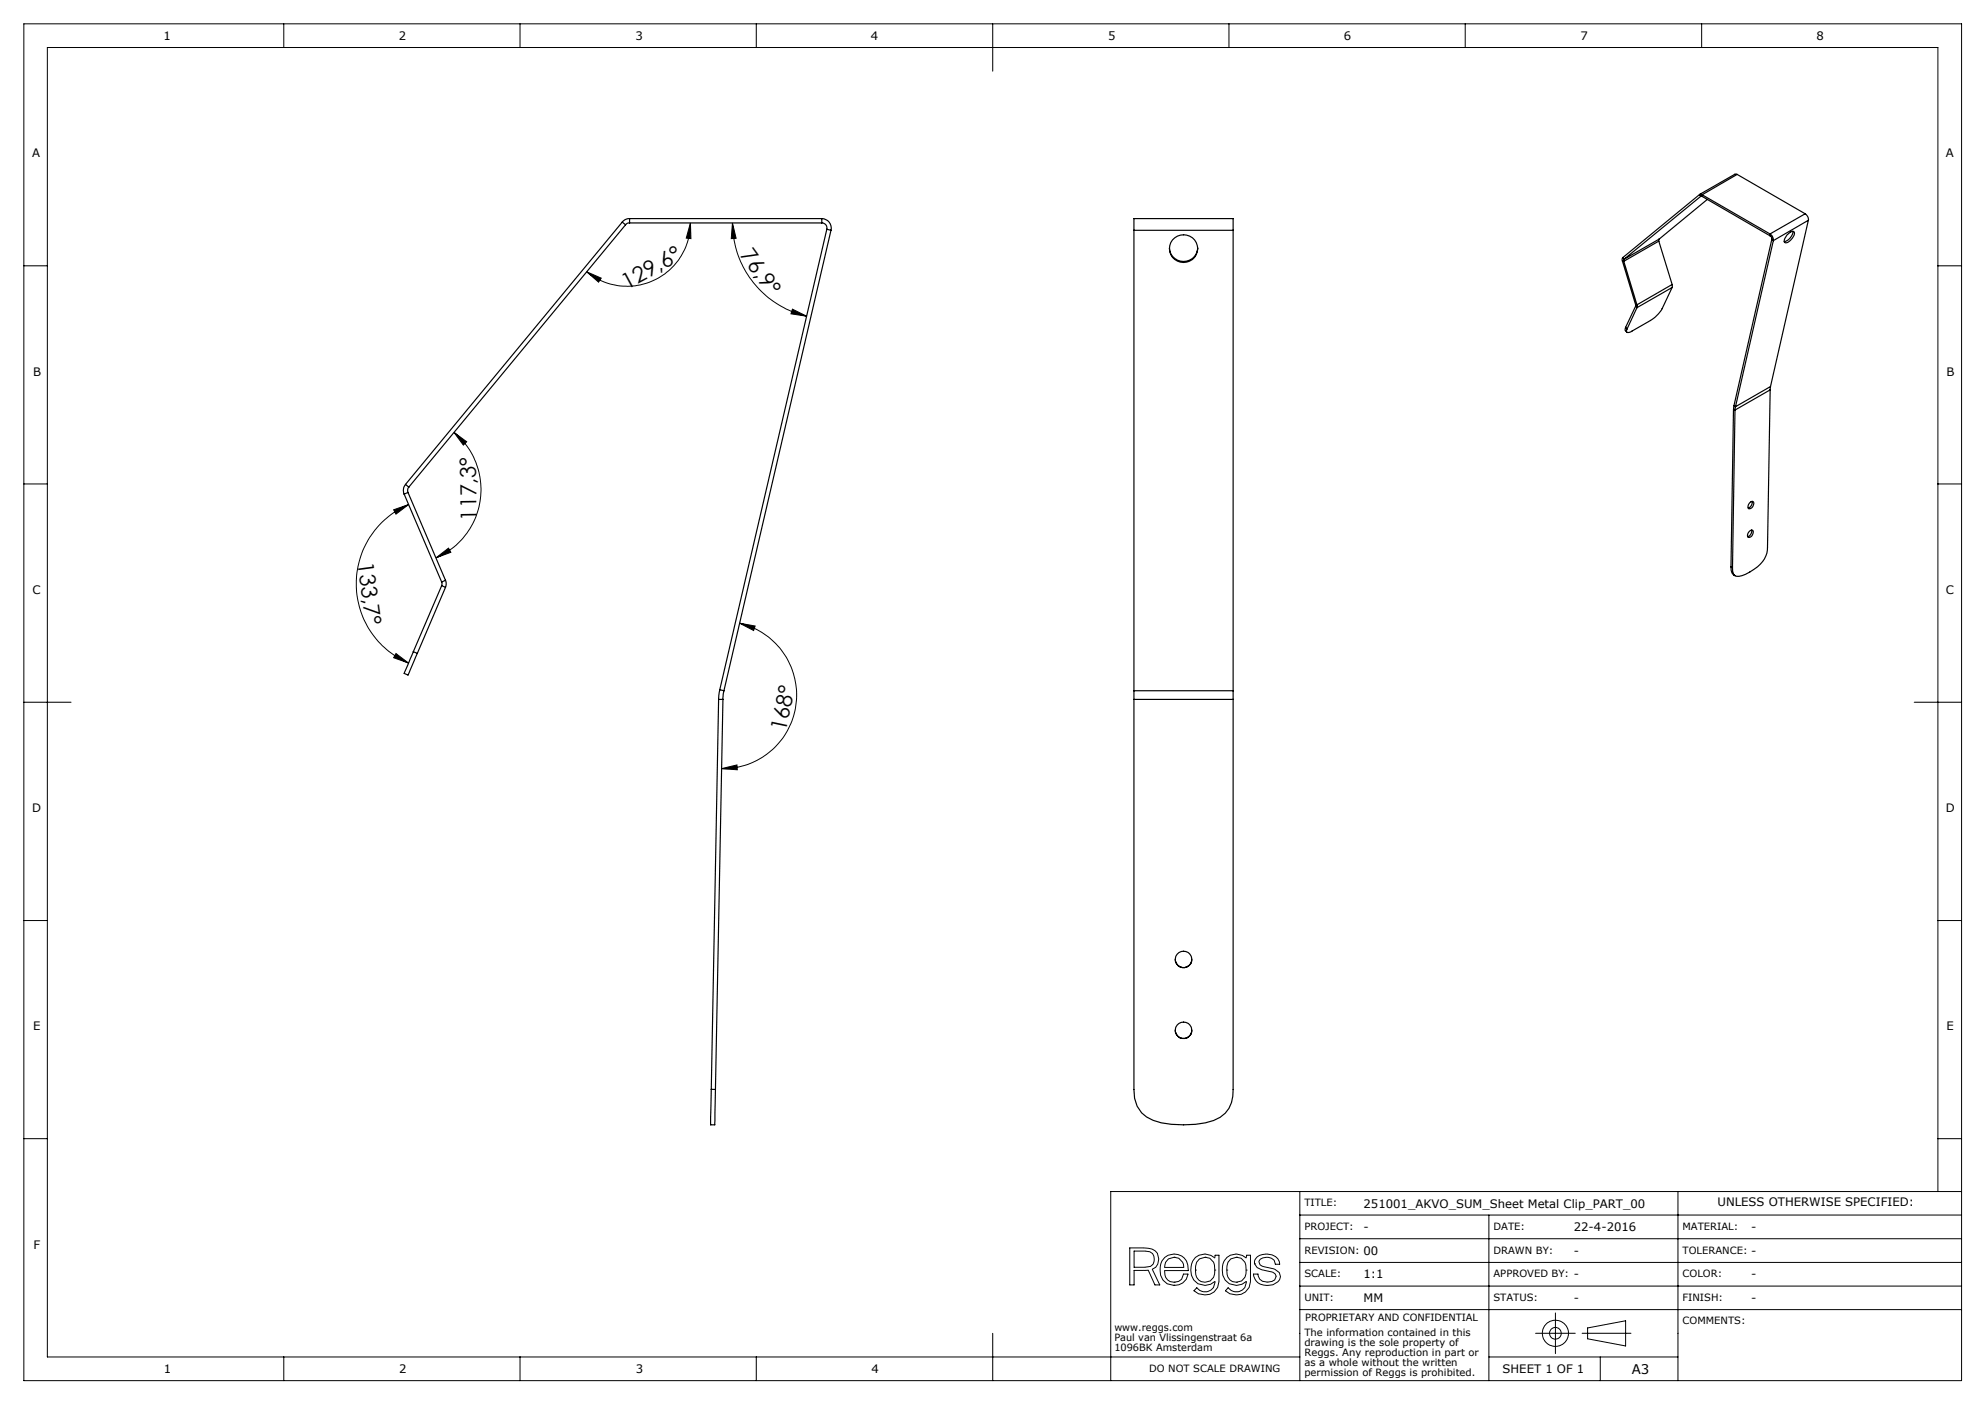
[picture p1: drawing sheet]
<svg xmlns="http://www.w3.org/2000/svg" width="420mm" height="297mm" viewBox="0 0 420 297" stroke-linecap="round" stroke-linejoin="round" font-family="sans-serif">
<g fill="none" stroke="#000" stroke-width=".21">
<path d="M5 5h410v287.1h-410zM60 5v5.1M110 5v5.1M160 5v5.1M210 5v10.1M260 5v5.1M310 5v5.1M360 5v5.1M5 56.2h5M124.1 57.5l3.1 1.3-.6 .9zM146.1 47.2l.1 3.3-1-.1zM146.1 47.2a13.4 13.4 0 0 1-7.7 12.1 13.4 13.4 0 0 1-14.3-1.8"/>
<path d="M155 47.2l.8 3.2-1.1 .1zM155 47.2a20.3 20.3 0 0 0 15.7 19.7M410 56.2h5M167.7 65.4l3 1.5-3.3-.5zM96.1 91.5l2.6 1.9-.7 .8zM96.1 91.5a15.7 15.7 0 0 1-3.8 26.5M5 102.4h5M83.3 107.8l3.1-1.1-2.6 2.1zM86.4 106.7a18.2 18.2 0 0 0-11 16.8 18.2 18.2 0 0 0 11 16.8M92.3 118l2.6-2 .5 .8zM410 102.4h5M83.8 138.3l2.6 2-3.1-1.2z"/>
<path d="M156.5 131.8l3.3 .6-.3 1zM156.5 131.8a15.6 15.6 0 0 1 11.9 17.1 15.6 15.6 0 0 1-15.7 13.7M5 148.6h10M405 148.6h10M152.7 162.6l3.2-.8 .1 1zM5 194.7h5M410 194.7h5M5 240.9h5M275 252.1v40M275 257h140M315 257v35.1M355 252.1v40"/>
<path d="M410 252.1v-242h-400v277h265M410 240.9h5M415 252.1h-180v40M239 264h2.9a3.1 3.1 0 0 1 3 1.1 2.35 2.35 0 0 1-1.1 3.4l1.6 3.3h-1l-1.4-3.1h-3v3.1h-1zM240 264.7l3.3 .1a1.81 1.81 0 0 1 .1 3.1l-1.1 .2h-2.3zM246.5 266a3 3 0 0 1 3.4-.4 3 3 0 0 1 1.5 3.2h-5a2.03 2.03 0 0 0 1.6 2.4 2.03 2.03 0 0 0 2.4-1.7h1a2.98 2.98 0 0 1-3.4 2.4 2.98 2.98 0 0 1-2.5-3.2 3.3 3.3 0 0 1 1-2.7zM247.2 266.3l1.2-.3a2.04 2.04 0 0 1 2.1 2.1h-4.1l.2-1.1zM248.4 271.8h.1M248.4 271.2h.1M248.4 266h.1M252.9 266a3.1 3.1 0 0 1 4.1 .1l.1-.6h.8v5.6a3.1 3.1 0 0 1-2 2.7 3.1 3.1 0 0 1-3.3-.8l.6-.6a2.2 2.2 0 0 0 3.6 0l.3-1.3a3.1 3.1 0 0 1-3.8 .4 3.1 3.1 0 0 1-1.3-3.6l.4-1.2zM252.9 268.7a2.11 2.11 0 0 0 2.1 2.6 2.11 2.11 0 0 0 2-2.6"/>
<path d="M252.9 268.7h.1M255 266a2.19 2.19 0 0 0-2.1 2.7M255 266a2.19 2.19 0 0 1 2 2.7M255 266h.1M257 268.7h.1M259.6 268.7a2.14 2.14 0 0 0 2 2.5M259.6 268.7h.1M259.6 266a3.1 3.1 0 0 1 4.1 .1l.1-.6h.8v5.6a3.1 3.1 0 0 1-2 2.7 3.1 3.1 0 0 1-3.3-.8l.6-.6a2.14 2.14 0 0 0 2.4 .7 2.14 2.14 0 0 0 1.4-2 2.97 2.97 0 0 1-3.4 .6 2.97 2.97 0 0 1-1.7-3 3.3 3.3 0 0 1 1-2.7zM261.6 266a2.19 2.19 0 0 0-2 2.7M261.6 266a2.19 2.19 0 0 1 2.1 2.7M261.6 271.2h.1M261.6 266h.1"/>
<path d="M263.7 268.7a2.14 2.14 0 0 1-2.1 2.5M263.7 268.7h.1M265.5 267.4h.1M266 265.9a3.5 3.5 0 0 1 4.4 .4l.3 .6 .1 .5h-1a1.81 1.81 0 0 0-2.6-1.3l-.5 .2-.3 .6a1.13 1.13 0 0 0 1.2 1.1l.5 .1a4 4 0 0 1 2.6 1.1l.2 .8a2.8 2.8 0 0 1-3.5 1.8 2.46 2.46 0 0 1-2.2-2.3h1a1.73 1.73 0 0 0 2.1 1.7l.8-.1 .6-.3 .3-.8a1.13 1.13 0 0 0-1.1-1l-1.7-.4a2.04 2.04 0 0 1-1.8-1.4l.1-.6zM275 277h140M275 262h140M275 267h140M275 272.1h140M329.1 277.7v8.6M60 287.1v5M110 287.1v5M160 287.1v5"/>
<path d="M210 282v10.1M315 287.1h40M324.9 282h8.4M334.8 282h10.3M335.9 280.9l8.1-1.5v5.3l-8.1-1.5zM338.6 287.1v5"/>
<circle cx="329.1" cy="282" r="1.23"/>
<circle cx="329.1" cy="282" r="2.76"/>
</g>
<g fill="#000">
<path d="M124.1 57.5l3.1 1.3-.6 .9zM146.1 47.2l.1 3.3-1-.1z"/>
<path d="M155 47.2l.8 3.2-1.1 .1zM167.7 65.4l3 1.5-3.3-.5z"/>
<path d="M83.3 107.8l3.1-1.1-2.6 2.1zM83.8 138.3l2.6 2-3.1-1.2z"/>
<path d="M92.3 118l2.6-2 .5 .8zM96.1 91.5l2.6 1.9-.7 .8z"/>
<path d="M152.7 162.6l3.2-.8 .1 1zM156.5 131.8l3.3 .6-.3 1z"/>
</g>
<g fill="none" stroke="#000" stroke-width=".25">
<path d="M367.6 36.9h-.5l-7.5 4.2M367.6 36.9l-7.4 4.3M367.6 36.9l14.4 8.3M131.7 47l-45.9 55.5M131.7 47l.7 .6M132.4 47.6l-45.9 55.4M133.2 46.2a1.9 1.9 0 0 0-1.5 .8M133.2 47.2h-.5l-.3 .4M133.2 46.2v1M133.2 46.2h40.7M133.2 47.2h40.7M173.9 46.2a2 2 0 0 1 1.9 2.5"/>
<path d="M173.9 47.2a1.07 1.07 0 0 1 1 1.3M173.9 46.2v1M174.9 48.5l.9 .2M174.9 48.5l-22.6 97.4M175.8 48.7l-22.6 97.4M239.9 48.7v-2.5h21v2.5M239.9 48.7h21M239.9 48.7v97.4M247.4 52.5a3 3 0 0 0 3 2.8 3 3 0 0 0 3-2.8M260.9 48.7v97.4M343.3 55.2l2.8 9.2M343.3 55.2l.3 .1"/>
<path d="M343.4 54.5l-.2 .3 .1 .4M343.4 54.5l.2 .4M343.6 55.3l2.8 9.2M343.6 54.9v.4M351 51l-7.4 4.3M351 51l2.8 9.2M351 50.6v.4M351 50.6l-7.4 4.3M359.6 41.2h.6M359.6 41.2l.2 .4M359.6 41.2l-16.2 13.3M359.8 41.6h.4"/>
<path d="M359.8 41.6l-16.2 13.3M359.9 41.5l-.1 .1M360.2 41.2l14.3 8.3M360.2 41.6l14.3 8.3M360.2 41.2v.4M361.2 42.2l-10.2 8.4M374.5 49.5a1.52 1.52 0 0 1 .7 1.4M374.5 49.9l.3 .3 .1 .4M374.5 49.5v.4M374.9 50.6l.3 .3M374.9 50.6l-8 35.2M375.2 50.9l-8 35.1"/>
<path d="M378.1 49.7l.7-.6a.51 .51 0 0 1 .8-.1 .51 .51 0 0 1 0 .8 2.04 2.04 0 0 1-2 1.5l-.1-.3 .1-.5zM379.4 48.9a2.47 2.47 0 0 1-1.9 2.2M382 45.2a1.48 1.48 0 0 1 .6 1.4M382 45.2l-7.5 4.3M382.6 46.6l-7.4 4.3M382.6 46.6l-8 35.2M344 69.2l-.1 .6 .3 .5M344 69.2l.3 .4M346.1 64.4v.4M346.1 64.4l.3 .1M346.1 64.8l.3 .3M346.1 64.8l-2.1 4.4"/>
<path d="M346.4 64.5v.6M346.4 65.1l-2.1 4.5M353.8 60.2v.6M353.8 60.8l-2.1 4.5a7.1 7.1 0 0 1-2.5 2.5l-4.4 2.5h-.5l-.2-.1 .2-.6M353.8 60.2l-7.4 4.3M353.8 60.8l-7.4 4.3M366.8 86.6l.3 .1M366.8 86.6l-.5 33.3M366.9 85.8l-.1 .8M366.9 85.8l.3 .2M367.1 86.7l-.5 33.4M367.2 86l-.1 .7"/>
<path d="M374.5 82.5l-.5 33.3a5.4 5.4 0 0 1-2.9 4.6 6.5 6.5 0 0 1-3.6 1.5 1.43 1.43 0 0 1-.9-1.8M374.5 82.5l-7.4 4.2M374.6 81.8l-.1 .7M374.6 81.8l-7.4 4.2M85.5 104.5l8 18.6M85.8 102.5a2.02 2.02 0 0 0-.3 2M85.8 102.5l.7 .5M86.3 104.2l-.8 .3M86.3 104.2l8 18.6M86.5 103l-.2 .6v.6M366.3 119.9a1.67 1.67 0 0 0 .8 1.9M366.3 119.9l.3 .2"/>
<path d="M370 112.5l.2-.1a.46 .46 0 0 1 .7-.2 .46 .46 0 0 1 0 .8 .63 .63 0 0 1-.4 .6 .63 .63 0 0 1-.8-.2zM370.3 106.3l.5-.2a.92 .92 0 0 1-.5 1.5h-.1a.77 .77 0 0 1 .1-1.3zM370.6 112.1a1.27 1.27 0 0 1-.8 1.4M370.7 106a1.27 1.27 0 0 1-.8 1.5M87.5 137.9l-2 4.5 .8 .4 2-4.6M87.5 137.9l.8 .3M93.5 123.1v.8M93.5 123.9l.8 .3M93.5 123.9l-6 14M94.3 122.8l.1 .5-.1 .9M94.3 122.8l-.8 .3M94.3 124.2l-6 14"/>
<path d="M152 148l-1.5 82.4M152 148h1M152.3 145.9l-.3 2.1M152.3 145.9l.9 .2M153 148l-1.6 82.5M153.2 146.1l-.2 1.9M239.9 146.1v1.9M239.9 148v82.5a6.5 6.5 0 0 0 5.8 7 24 24 0 0 0 11.1-.5 6.1 6.1 0 0 0 4.1-6.5v-82.5M239.9 148h21M239.9 146.1h21M260.9 146.1v1.9M248.7 202.9a1.75 1.75 0 0 0 1.7 1.8 1.75 1.75 0 0 0 1.8-1.8"/>
<path d="M248.7 217.9a1.75 1.75 0 0 0 1.7 1.8 1.75 1.75 0 0 0 1.8-1.8M150.5 230.4l-.1 7.5h.8l.2-7.4M150.5 230.4l.9 .1"/>
<circle cx="250.4" cy="52.6" r="2.96"/>
<circle cx="250.4" cy="203" r="1.75"/>
<circle cx="250.4" cy="218" r="1.75"/>
</g>
<g font-size="4.7">
<text x="156.4" y="53.9" transform="rotate(54 156.4 53.9)">76,9°</text>
<text x="132.6" y="61.2" transform="rotate(-28 132.6 61.2)">129,6°</text>
<text x="100.9" y="110.1" transform="rotate(-91 100.9 110.1)">117,3°</text>
<text x="75.7" y="119.1" transform="rotate(82 75.7 119.1)">133,7°</text>
<text x="166.2" y="154.7" transform="rotate(-78 166.2 154.7)">168°</text>
</g>
<text font-size="2.8" x="345.2" y="290.7">A3</text>
<g font-size="2.5">
<text x="34.6" y="8.4">1</text>
<text x="84.4" y="8.4">2</text>
<text x="134.4" y="8.4">3</text>
<text x="184.3" y="8.4">4</text>
<text x="234.4" y="8.4">5</text>
<text x="284.3" y="8.4">6</text>
<text x="334.4" y="8.4">7</text>
<text x="384.3" y="8.4">8</text>
<text x="6.8" y="33.3">A</text>
<text x="411.7" y="33.3">A</text>
<text x="7" y="79.5">B</text>
<text x="411.8" y="79.4">B</text>
<text x="6.9" y="125.6">C</text>
<text x="411.7" y="125.6">C</text>
<text x="6.8" y="171.8">D</text>
<text x="411.7" y="171.9">D</text>
<text x="7" y="218">E</text>
<text x="411.8" y="218">E</text>
<text x="288.5" y="255.4">251001_AKVO_SUM_Sheet Metal Clip_PART_00</text>
<text x="363.4" y="255.2">UNLESS OTHERWISE SPECIFIED:</text>
<text x="288.5" y="260.4">-</text>
<text x="333" y="260.4">22-4-2016</text>
<text x="370.5" y="260.4">-</text>
<text x="7.1" y="264.3">F</text>
<text x="288.5" y="265.4">00</text>
<text x="333" y="265.4">-</text>
<text x="370.5" y="265.4">-</text>
<text x="288.5" y="270.4">1:1</text>
<text x="288.5" y="275.4">MM</text>
<text x="333" y="270.4">-</text>
<text x="333" y="275.4">-</text>
<text x="370.5" y="275.4">-</text>
<text x="370.5" y="270.4">-</text>
<text x="34.7" y="290.4">1</text>
<text x="84.4" y="290.4">2</text>
<text x="134.5" y="290.4">3</text>
<text x="184.4" y="290.4">4</text>
<text x="317.9" y="290.4">SHEET 1 OF 1</text>
</g>
<g font-size="2.1">
<text x="276" y="255.2">TITLE:</text>
<text x="276" y="260.2">PROJECT:</text>
<text x="316" y="260.2">DATE:</text>
<text x="356" y="260.2">MATERIAL:</text>
<text x="276" y="265.2">REVISION:</text>
<text x="316" y="265.2">DRAWN BY:</text>
<text x="356" y="265.2">TOLERANCE:</text>
<text x="276" y="270.2">SCALE:</text>
<text x="276" y="275.2">UNIT:</text>
<text x="316" y="275.2">STATUS:</text>
<text x="316" y="270.2">APPROVED BY:</text>
<text x="356" y="270.2">COLOR:</text>
<text x="356" y="275.2">FINISH:</text>
<text x="235.8" y="281.5">www.reggs.com</text>
<text x="276.2" y="279.5">PROPRIETARY AND CONFIDENTIAL</text>
<text x="356" y="280.2">COMMENTS:</text>
<text x="235.8" y="283.6">Paul van Vlissingenstraat 6a</text>
<text x="235.8" y="285.7">1096BK Amsterdam</text>
<text x="276" y="282.6">The information contained in this</text>
<text x="276" y="284.7">drawing is the sole property of</text>
<text x="276" y="286.8">Reggs. Any reproduction in part or</text>
<text x="243.1" y="290.2">DO NOT SCALE DRAWING</text>
<text x="276" y="289">as a whole without the written</text>
<text x="276" y="291.1">permission of Reggs is prohibited.</text>
</g>
</svg>
